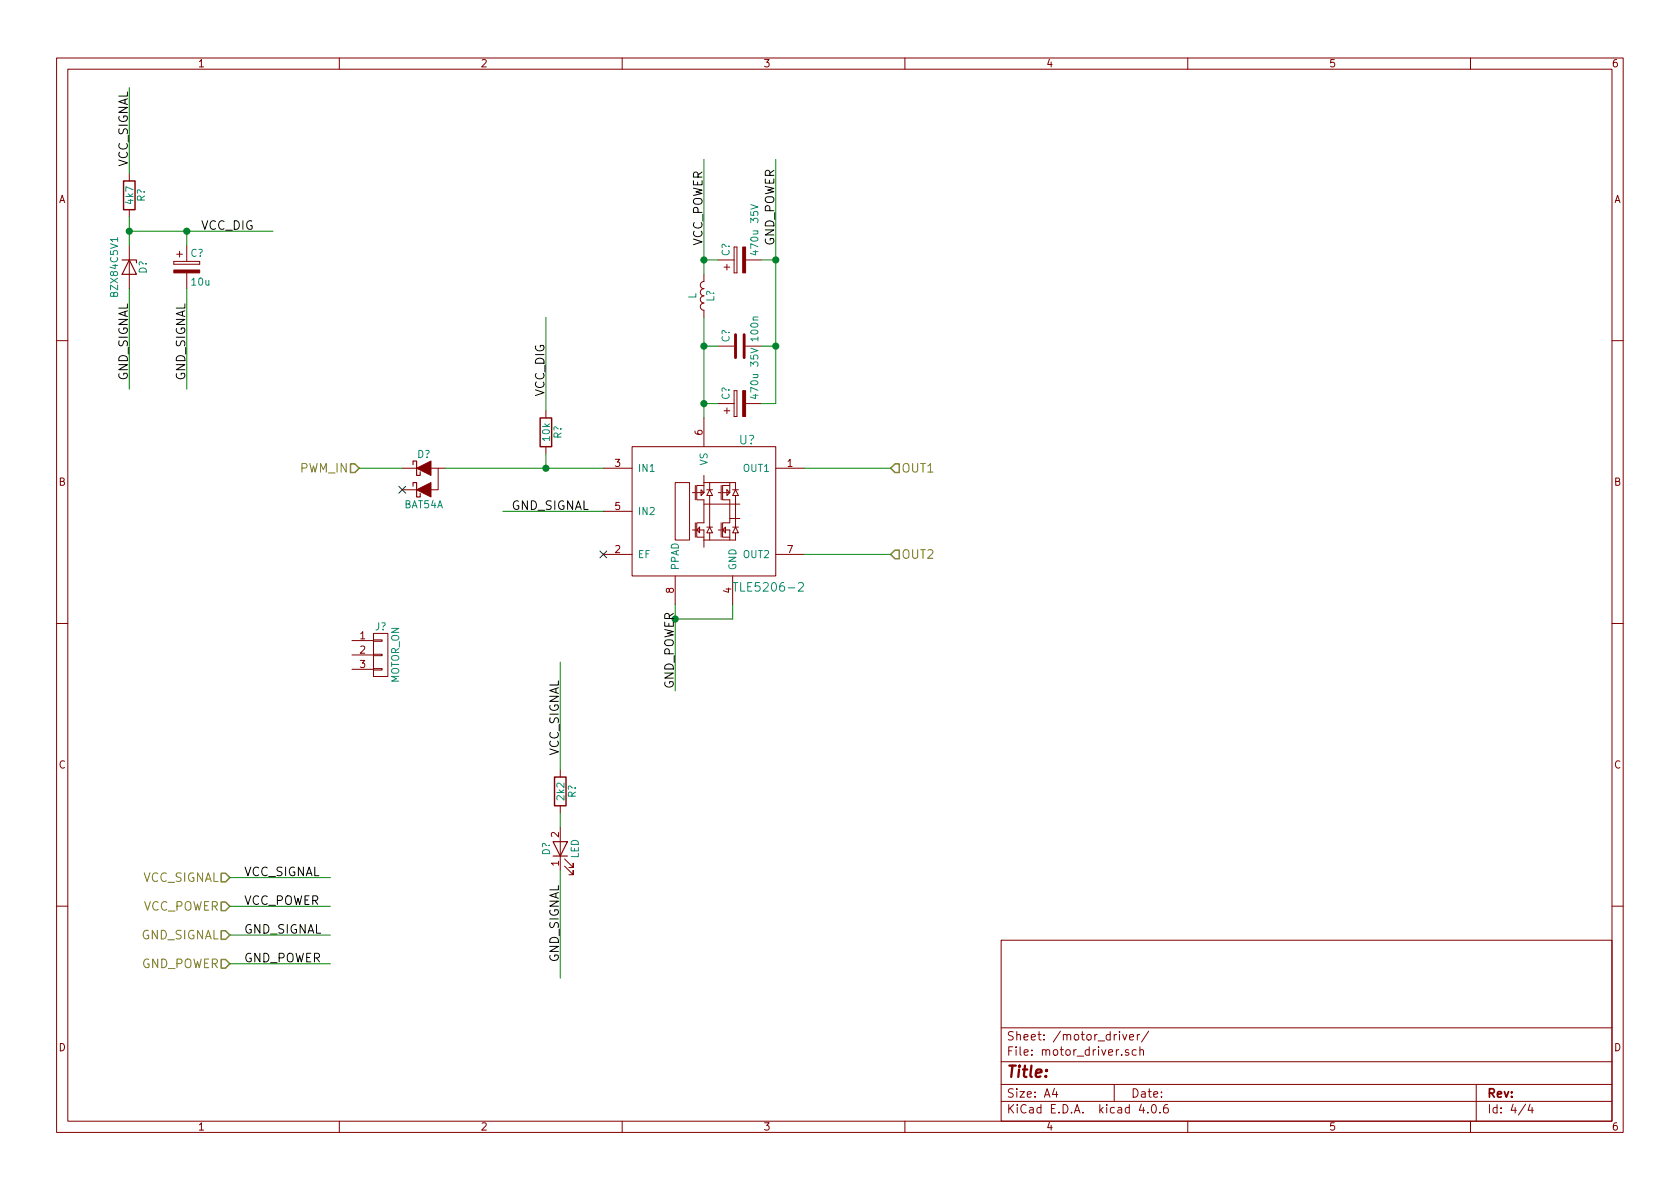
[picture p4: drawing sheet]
<svg xmlns="http://www.w3.org/2000/svg" width="297mm" height="210mm" viewBox="0 0 297 210" stroke-linecap="round" stroke-linejoin="round" font-family="sans-serif">
<g fill="none" stroke="#840000" stroke-width=".18">
<path d="M10 10.3h277v189.9h-277zM12 12.2h273v186.1h-273zM60 10.3v1.9M110 10.3v1.9M160 10.3v1.9M210 10.3v1.9M260 10.3v1.9M22.9 30.7v1.3M22.9 37.1v1.2M22.9 43.4v7.6M30.7 46.2v.5zM30.7 46.7h4.6z"/>
<path d="M30.7 46.2h4.6zM31.2 45h1.1M31.7 44.4v1.1M33 43.4v2.8M33 48.3v2.7M35.3 46.2v.5zM124.5 48.5v1.3a.63 .63 0 0 0-.7 .6 .63 .63 0 0 0 .7 .6 .63 .63 0 0 0-.7 .7 .63 .63 0 0 0 .7 .6 .63 .63 0 0 0-.7 .7 .63 .63 0 0 0 .7 .6 .63 .63 0 0 0-.7 .6 .63 .63 0 0 0 .7 .7v1.2M127 46h2.8M128 47.2h1M128.5 46.7v1M129.8 48.3h.5zM129.8 43.7v4.6z"/>
<path d="M129.8 43.7h.5zM130.3 43.7v4.6zM131.8 46h2.8M10 60.2h2M96.5 72.6v1.3M96.5 79v1.3M111.8 79h25.4v22.8h-25.4zM124.5 73.9v5.1M127 71.4h2.8M127 61.2h2.8M128 72.6h1M128.5 72.1v1"/>
<path d="M129.8 73.7h.5zM129.8 69.1v4.6zM129.8 69.1h.5zM130.3 69.1v4.6zM131.8 71.4h2.8M131.8 61.2h2.8M285 60.2h2M71.1 86.6h2.6M71.1 82.8h2.6M76.2 82.8h2.5M77.5 82.8v3.8h-1.3M106.7 82.8h5.1"/>
<path d="M106.7 98h5.1M106.7 90.4h5.1M119.4 85.3h2.5v10.2h-2.5zM122.4 93.7h.5M122.4 87.1h.5M122.9 85.8v2.6M122.9 92.5v2.5M123.2 93.7h1.3v3.1M123.2 87.1h1.3M123.7 93.2v1l-.5-.5zM124 86.6l.5 .5-.5 .5zM124.5 85.8h-1.3v2.6h1.3v4.1h-1.3v2.5h1.3"/>
<path d="M124.5 84.1v3M124.5 89.1h6.3M124.5 85.3h5.5v1.3M125 93.2h1M125 86.6h1M125.5 93.2l.5 1h-1zM125.5 86.6l.5 1h-1zM125.5 85.3v1.3M125.5 87.6v5.6M125.5 94.2v1.3M127 93.7h.5M127 87.1h.5"/>
<path d="M127.5 85.8v2.6M127.5 92.5v2.5M127.8 93.7h1.2v1.8M128.3 93.2v1l-.5-.5zM128.5 86.6l.5 .5-.5 .5zM129 85.8h-1.2v2.6h1.2v4.1h-1.2v2.5h1.2M129 85.3v1.8h-1.2M129 91.7h1.8M129.5 93.2h1.1M129.5 86.6h1.1M130 93.2l.6 1h-1.1zM130 86.6l.6 1h-1.1z"/>
<path d="M130 94.2v1.3h-5.5M130 87.6v5.6M137.2 82.8h5M137.2 98h5M10 110.3h2M62.2 113.3h3.8M62.2 115.8h3.8M62.2 118.4h3.8M66 118.2h1.6v.3h-1.6zM66 115.7h1.6v.2h-1.6zM66 113.2h1.6v.2h-1.6zM66 112h2.6v7.6h-2.6z"/>
<path d="M119.4 101.8v5.1M129.5 101.8v5.1M285 110.3h2M99.1 136.1v1.3M99.1 142.5v1.3M99.1 146.3v7.6M99.8 153.2l1.5 1.5v-.8v.8h-.7M99.8 151.9l1.5 1.5v-.8v.8h-.7M10 160.2h2M177 166.3h108v32h-108zM285 160.2h2M60 198.3v1.9"/>
<path d="M110 198.3v1.9M160 198.3v1.9M177 194.8h108M177 191.8h108M177 187.8h108M177 181.8h108M186.4 192.5l-.3 1h.9M186.8 193v1M197 191.8v3M198.5 182.9l.4 1 .3-1M199.5 185.7a.37 .37 0 0 0-.5 .1v.2l.5 .2 .1 .1-.2 .3-.4-.1M199.7 183.4l.7-.1v-.3l-.5-.1-.2 .2 .1 .7h.6"/>
<path d="M200.9 185.7l-.4-.1-.3 .3 .1 .6 .2 .1 .4-.1M201.1 182.9v1M201.5 182.9l-.4 .3M201.5 185.7l.3-.1 .3 .1 .1 .9M201.5 185.1v1.5M201.8 195.2l-.4 1.1h1M202.9 196.7v.1M203.1 182.3l-1.3 2M203.8 195.4l.1-.1a.81 .81 0 0 1 .6 .6 .81 .81 0 0 1-.3 .8l-.1 .1a.8 .8 0 0 1-.6-.6 .8 .8 0 0 1 .3-.8zM205.1 196.7v.1M206.4 195.3a.59 .59 0 0 0-.7 .7l.1 .7 .2 .1 .5-.1 .1-.5-.2-.2-.4-.1-.3 .3M210 198.3v1.9"/>
<path d="M260 198.3v1.9M261 191.8v6.5M269.7 195.2l-1.2 2M270.5 195.2l-.3 1.1h.9M270.9 195.8v1"/>
</g>
<path d="M132.7 36.2l1.3 .4-1.3 .4M20.8 42v.7M132.7 61.6l1.3 .4-1.3 .4M129.6 103h.9M141.2 103.2l.2-.2h.4l.2 .2 .1 .2-.1 .3-.9 .8h1" fill="none" stroke="#008484" stroke-width=".18"/>
<path d="M21.8 32h2.1v5.1h-2.1zM95.5 73.9h2v5.1h-2zM98 137.4h2.1v5.1h-2.1z" fill="none" stroke="#840000" stroke-width=".25"/>
<path d="M21.6 46h2.5v.5M22.9 46l1.2 2.5h-2.5zM73 86v-.7h.7v2.6h.6v-.7M73 82.2v-.7h.7v2.6h.6v-.7M97.8 148.8h2.5l-1.2 2.6zM97.8 151.4h2.5" fill="none" stroke="#840000" stroke-width=".2"/>
<g fill="#840000" stroke="#840000" stroke-width=".18">
<path d="M73.7 86.6l2.5-1.3v2.6z"/>
<path d="M73.7 82.8l2.5-1.3v2.6z"/>
<path d="M30.7 47.7h4.6v.6h-4.6z"/>
<path d="M131.3 69.1h.5v4.6h-.5z"/>
<path d="M131.3 43.7h.5v4.6h-.5z"/>
</g>
<g fill="none" stroke="#008400" stroke-width=".18">
<path d="M22.9 15.5v15.2M22.9 38.3v5.1M124.5 28.2v20.3M137.2 28.2v43.2h-2.6M22.9 51v17.8M22.9 40.9h25.4M33 40.9v2.5M33 51v17.8M96.5 56.1v16.5M124.5 56.1v17.8M124.5 46h2.5M134.6 46h2.6"/>
<path d="M124.5 61.2h2.5M124.5 71.4h2.5M134.6 61.2h2.6M63.5 82.8h7.6M78.7 82.8h28M88.9 90.4h17.8M96.5 80.3v2.5M142.2 82.8h15.3M142.2 98h15.3M99.1 117.1v19M119.4 106.9v15.3M129.5 106.9v2.6h-10.1"/>
<path d="M40.6 155.2h17.8M99.1 143.8v2.5M99.1 153.9v19.1M40.6 165.3h17.8M40.6 170.4h17.8M40.6 160.3h17.8"/>
</g>
<g fill="#008400" stroke="#008400" stroke-width=".25">
<circle cx="96.5" cy="82.8" r=".51"/>
<circle cx="22.9" cy="40.9" r=".51"/>
<circle cx="33" cy="40.9" r=".51"/>
<circle cx="124.5" cy="61.2" r=".51"/>
<circle cx="124.5" cy="71.4" r=".51"/>
<circle cx="137.2" cy="61.2" r=".51"/>
<circle cx="124.5" cy="46" r=".51"/>
<circle cx="137.2" cy="46" r=".51"/>
</g>
<path d="M70.5 86l1.2 1.2M71.7 86l-1.2 1.2M106.1 97.4l1.2 1.2M107.3 97.4l-1.2 1.2" fill="none" stroke="#000084" stroke-width=".18"/>
<path d="M62 82h.7l.8 .8-.8 .8h-.7zM157.5 82.8l.7-.8h.8v1.6h-.8zM158.2 97.3h.8v1.5h-.8l-.7-.8zM39.1 154.4h.8l.7 .8-.7 .8h-.8zM39.1 159.5h.8l.7 .8-.7 .7h-.8zM39.1 164.6h.8l.7 .7-.7 .8h-.8zM39.1 169.7h.8l.7 .7-.7 .8h-.8z" fill="none" stroke="#848400" stroke-width=".25"/>
<path d="M130 59.2v4M131.6 59.2v4" fill="none" stroke="#840000" stroke-width=".51"/>
<text font-size="2.8" fill="#840000" x="178" y="190.5">Title:</text>
<g font-size="2.1">
<text x="22.6" y="29.5" transform="rotate(-90 22.6 29.5)">VCC_SIGNAL</text>
<text x="35.6" y="40.6">VCC_DIG</text>
<text x="124.2" y="43.4" transform="rotate(-90 124.2 43.4)">VCC_POWER</text>
<text x="136.9" y="43.4" transform="rotate(-90 136.9 43.4)">GND_POWER</text>
<text x="22.6" y="67.5" transform="rotate(-90 22.6 67.5)">GND_SIGNAL</text>
<text x="32.8" y="67.5" transform="rotate(-90 32.8 67.5)">GND_SIGNAL</text>
<text x="96.3" y="70.1" transform="rotate(-90 96.3 70.1)">VCC_DIG</text>
<text x="90.2" y="90.2">GND_SIGNAL</text>
<text x="119.1" y="122.1" transform="rotate(-90 119.1 122.1)">GND_POWER</text>
<text x="98.8" y="133.6" transform="rotate(-90 98.8 133.6)">VCC_SIGNAL</text>
<text x="43.2" y="154.9">VCC_SIGNAL</text>
<text x="43.2" y="160">VCC_POWER</text>
<text x="43.2" y="165.1">GND_SIGNAL</text>
<text x="43.2" y="170.2">GND_POWER</text>
<text x="98.8" y="170.4" transform="rotate(-90 98.8 170.4)">GND_SIGNAL</text>
</g>
<g font-size="2.1" fill="#848400">
<text x="53.1" y="83.6">PWM_IN</text>
<text x="159.4" y="83.6">OUT1</text>
<text x="159.4" y="98.8">OUT2</text>
<text x="25" y="156">VCC_SIGNAL</text>
<text x="25" y="161">VCC_POWER</text>
<text x="24.8" y="166.1">GND_SIGNAL</text>
<text x="24.8" y="171.2">GND_POWER</text>
</g>
<g font-size="2.1" fill="#008484">
<text x="130.7" y="78.6">U?</text>
<text x="130.6" y="104.6">TLE5206-2</text>
</g>
<g font-size="2.1" fill="#840000">
<text x="178" y="184">Sheet: /motor_driver/</text>
<text x="178" y="186.7">File: motor_driver.sch</text>
<text x="178" y="196.9">KiCad E.D.A. kicad 4.0.6</text>
<text x="178" y="194.1">Size: A4</text>
<text x="200" y="194.1">Date:</text>
<text x="263" y="194.1">Rev:</text>
<text x="263" y="196.9">Id: 4/4</text>
</g>
<g font-size="1.8" fill="#840000">
<text x="35" y="11.9">1</text>
<text x="85" y="11.9">2</text>
<text x="135" y="11.9">3</text>
<text x="185" y="11.9">4</text>
<text x="235" y="11.9">5</text>
<text x="285" y="11.9">6</text>
<text x="10.4" y="35.9">A</text>
<text x="285.4" y="35.9">A</text>
<text x="124.2" y="76.9" transform="rotate(-90 124.2 76.9)">6</text>
<text x="108.7" y="82.5">3</text>
<text x="139.2" y="82.5">1</text>
<text x="10.4" y="85.9">B</text>
<text x="285.4" y="85.9">B</text>
<text x="108.7" y="90.2">5</text>
<text x="108.7" y="97.8">2</text>
<text x="139.2" y="97.8">7</text>
<text x="119.1" y="104.9" transform="rotate(-90 119.1 104.9)">8</text>
<text x="129.3" y="104.9" transform="rotate(-90 129.3 104.9)">4</text>
<text x="63.7" y="113">1</text>
<text x="63.7" y="115.6">2</text>
<text x="63.7" y="118.1">3</text>
<text x="10.4" y="135.9">C</text>
<text x="285.4" y="135.9">C</text>
<text x="98.8" y="148.1" transform="rotate(-90 98.8 148.1)">2</text>
<text x="98.8" y="153.1" transform="rotate(-90 98.8 153.1)">1</text>
<text x="10.4" y="185.9">D</text>
<text x="285.4" y="185.9">D</text>
<text x="35" y="199.9">1</text>
<text x="85" y="199.9">2</text>
<text x="135" y="199.9">3</text>
<text x="185" y="199.9">4</text>
<text x="235" y="199.9">5</text>
<text x="285" y="199.9">6</text>
</g>
<g font-size="1.8" fill="#008484">
<text x="25.6" y="35.7" transform="rotate(-90 25.6 35.7)">R?</text>
<text x="23.6" y="36" transform="rotate(-90 23.6 36)">4k7</text>
<text x="33.7" y="45.4">C?</text>
<text x="129" y="45.3" transform="rotate(-90 129 45.3)">C?</text>
<text x="134.1" y="44.5" transform="rotate(-90 134.1 44.5)">470u 35V</text>
<text x="20.9" y="52.2" transform="rotate(-90 20.9 52.2)">BZX84C5V1</text>
<text x="25.9" y="48.4" transform="rotate(-90 25.9 48.4)">D?</text>
<text x="33.9" y="50.5">10u</text>
<text x="123.1" y="52.9" transform="rotate(-90 123.1 52.9)">L</text>
<text x="126.3" y="53.4" transform="rotate(-90 126.3 53.4)">L?</text>
<text x="129" y="60.5" transform="rotate(-90 129 60.5)">C?</text>
<text x="134.1" y="60.2" transform="rotate(-90 134.1 60.2)">100n</text>
<text x="129" y="70.7" transform="rotate(-90 129 70.7)">C?</text>
<text x="134.1" y="69.9" transform="rotate(-90 134.1 69.9)">470u 35V</text>
<text x="97.2" y="77.9" transform="rotate(-90 97.2 77.9)">10k</text>
<text x="99.3" y="77.6" transform="rotate(-90 99.3 77.6)">R?</text>
<text x="73.8" y="81">D?</text>
<text x="112.8" y="83.4">IN1</text>
<text x="125.1" y="82.4" transform="rotate(-90 125.1 82.4)">VS</text>
<text x="131.4" y="83.4">OUT1</text>
<text x="71.5" y="89.9">BAT54A</text>
<text x="112.8" y="91.1">IN2</text>
<text x="112.8" y="98.7">EF</text>
<text x="120" y="100.8" transform="rotate(-90 120 100.8)">PPAD</text>
<text x="130.2" y="100.8" transform="rotate(-90 130.2 100.8)">GND</text>
<text x="131.4" y="98.7">OUT2</text>
<text x="66.3" y="111.4">J?</text>
<text x="70.6" y="120.9" transform="rotate(-90 70.6 120.9)">MOTOR_ON</text>
<text x="99.8" y="141.4" transform="rotate(-90 99.8 141.4)">2k2</text>
<text x="101.8" y="141.1" transform="rotate(-90 101.8 141.1)">R?</text>
<text x="97.2" y="151.3" transform="rotate(-90 97.2 151.3)">D?</text>
<text x="102.3" y="151.8" transform="rotate(-90 102.3 151.8)">LED</text>
</g>
</svg>
